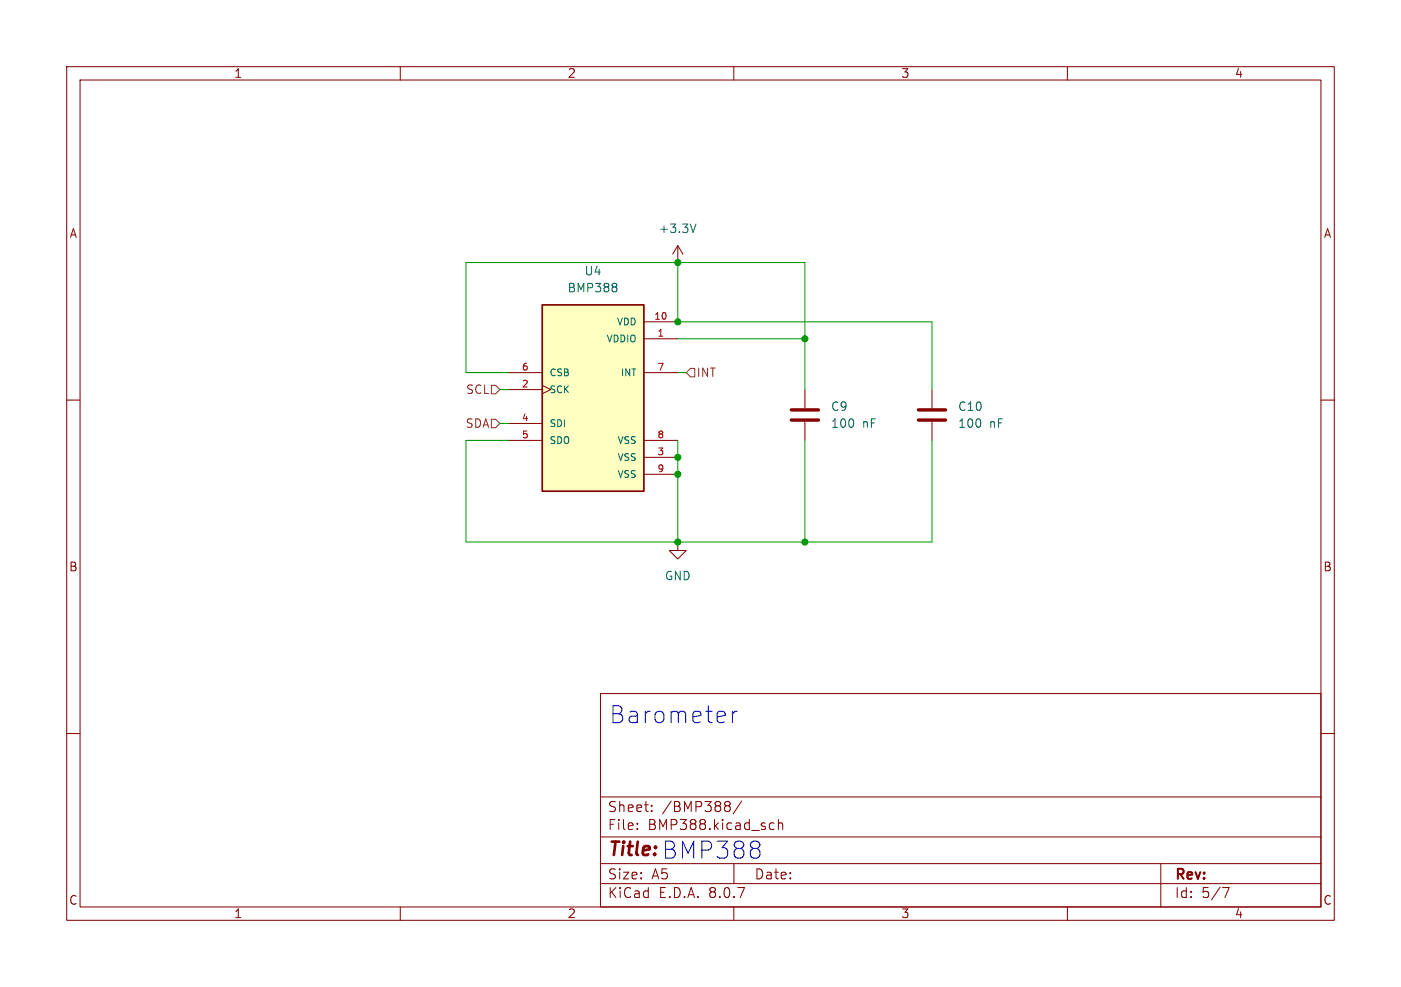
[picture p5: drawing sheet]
<svg xmlns="http://www.w3.org/2000/svg" width="210mm" height="148mm" viewBox="0 0 210 148" stroke-linecap="round" stroke-linejoin="round" font-family="sans-serif">
<g fill="none" stroke="#840000" stroke-width=".15">
<path d="M10 10h190v128h-190zM12 12h186v124h-186zM60 10v2M110 10v2M160 10v2M10 60h2M198 60h2M10 110h2M90 104h108v32h-108zM90 119.5h108M198 110h2M60 136v2"/>
<path d="M90 132.5h108M90 129.5h108M90 125.5h108M95.5 124.2v.2M95.5 123.5v.1M97.7 121.5v.2M97.7 120.8v.1M108.9 120.2l.4 .1 .2 .2-.1 .2-.2 .1M108.9 120.8h.3M109.2 120.8l.2 .2 .1 .4-.2 .2-.4 .1M110 136v2M110 129.5v3"/>
<path d="M111.2 120.1l-1.3 1.9M115.5 124.3h.5M115.5 123.5h.5M116.7 123.5a.37 .37 0 0 1 .6 .1v.8M116.7 122.9v1.5M160 136v2M174 129.5v6.5M183.3 133.1h1l-.7 1.5"/>
</g>
<path d="M81.3 45.7h15.2v28h-15.2z" fill="#ffffc2"/>
<path d="M81.3 45.7h15.2v28h-15.2z" fill="none" stroke="#840000" stroke-width=".25"/>
<g fill="none" stroke="#840000" stroke-width=".15">
<path d="M101.6 39.4h.1M101.6 36.8l-.8 1.3M101.6 36.8v2.6M101.6 36.8l.8 1.3M76.2 58.4h5.1M76.2 55.9h5.1M81.3 57.8l1.2 .6-1.2 .7M96.5 50.8h5.1M96.5 48.3h5.1M96.5 55.9h5.1M120.6 58.4v2.8M139.7 58.4v2.8"/>
<path d="M76.2 63.5h5.1M76.2 66h5.1M96.5 68.6h5.1M96.5 66h5.1M96.5 71.1h5.1M120.6 63.2v2.8M139.7 63.2v2.8M101.6 81.3v1.3h1.3l-1.3 1.2-1.3-1.2h1.3M101.6 81.3h.1"/>
</g>
<path d="M104.3 33.6l-.4 1.3M92.2 42.5l.3 .2-.3 .3 .3 .3v.2l-.3 .3" fill="none" stroke="#006464" stroke-width=".15"/>
<path d="M118.6 63h4.1M118.6 61.5h4.1M137.7 63h4M137.7 61.5h4" fill="none" stroke="#840000" stroke-width=".51"/>
<path d="M73.7 57.8h.6l.6 .6-.6 .7h-.6zM103.5 55.2h.6v1.3h-.6l-.6-.6zM73.7 62.9h.6l.6 .6-.6 .6h-.6z" fill="none" stroke="#725600" stroke-width=".15"/>
<path d="M109.8 106.7v1.7M110.5 106.7a.65 .65 0 0 0-.7 .4M113.7 126.3a.49 .49 0 0 1 0 .8M113.7 127.3l.2 .4v.5l-.2 .4" fill="none" stroke="#0000c2" stroke-width=".15"/>
<path d="M101.6 39.4v8.9h38.1v10.1M74.9 58.4h1.3M76.2 55.9h-6.4v-16.5h50.8v19M101.6 50.8h19M101.6 55.9h1.3M74.9 63.5h1.3M76.2 66h-6.4v15.3h69.9v-15.3M101.6 66v15.3M120.6 66v15.3" fill="none" stroke="#009600" stroke-width=".15"/>
<g fill="#009600" stroke="#009600" stroke-width=".15">
<circle cx="120.6" cy="50.8" r=".46"/>
<circle cx="101.6" cy="39.4" r=".46"/>
<circle cx="101.6" cy="68.6" r=".46"/>
<circle cx="101.6" cy="81.3" r=".46"/>
<circle cx="120.6" cy="81.3" r=".46"/>
<circle cx="101.6" cy="48.3" r=".46"/>
<circle cx="101.6" cy="71.1" r=".46"/>
</g>
<g font-size="3.5" fill="#0000c2">
<text x="91.2" y="108.7">Barometer</text>
<text x="99.1" y="129">BMP388</text>
</g>
<text font-size="2.8" fill="#840000" x="91" y="128.9">Title:</text>
<g font-size="2.1" fill="#840000">
<text x="91" y="124.7">File:</text>
<text x="91" y="122">Sheet:</text>
<text x="97.1" y="124.7">BMP388.kicad_sch</text>
<text x="99.2" y="122">/BMP388/</text>
<text x="91" y="134.9">KiCad</text>
<text x="91" y="132.1">Size:</text>
<text x="97.7" y="132.1">A5</text>
<text x="98.7" y="134.9">E.D.A.</text>
<text x="106.3" y="134.9">8.0.7</text>
<text x="113" y="132.1">Date:</text>
<text x="176" y="132.3">Rev:</text>
<text x="176" y="134.9">Id:</text>
<text x="180.1" y="134.9">5/7</text>
</g>
<g font-size="1.8" fill="#840000">
<text x="35" y="11.9">1</text>
<text x="85" y="11.9">2</text>
<text x="135" y="11.9">3</text>
<text x="185" y="11.9">4</text>
<text x="10.3" y="35.9">A</text>
<text x="198.4" y="35.9">A</text>
<text x="10.3" y="85.9">B</text>
<text x="198.3" y="85.9">B</text>
<text x="10.3" y="135.9">C</text>
<text x="35" y="137.9">1</text>
<text x="85" y="137.9">2</text>
<text x="135" y="137.9">3</text>
<text x="185" y="137.9">4</text>
<text x="198.3" y="135.9">C</text>
</g>
<g font-size="1.8" fill="#006464">
<text x="98.7" y="35.2">+3.3V</text>
<text x="87.5" y="41.5">U4</text>
<text x="85" y="44">BMP388</text>
<text x="124.5" y="61.8">C9</text>
<text x="124.5" y="64.4">100</text>
<text x="129.3" y="64.4">nF</text>
<text x="143.5" y="64.4">100</text>
<text x="143.5" y="61.8">C10</text>
<text x="148.3" y="64.4">nF</text>
<text x="99.6" y="87.2">GND</text>
</g>
<g font-size="1.8" fill="#725600">
<text x="69.8" y="59.3">SCL</text>
<text x="104.3" y="56.7">INT</text>
<text x="69.7" y="64.4">SDA</text>
</g>
<g font-size="1.4" fill="#006464">
<text x="90.8" y="51.5">VDDIO</text>
<text x="92.3" y="49">VDD</text>
<text x="82.3" y="59.2">SCK</text>
<text x="82.3" y="56.6">CSB</text>
<text x="92.9" y="56.6">INT</text>
<text x="82.3" y="64.2">SDI</text>
<text x="82.3" y="66.8">SDO</text>
<text x="92.4" y="69.3">VSS</text>
<text x="92.4" y="66.8">VSS</text>
<text x="92.4" y="71.9">VSS</text>
</g>
<g font-size="1.4" fill="#a90000">
<text x="98" y="48">10</text>
<text x="98.4" y="50.5">1</text>
<text x="78.1" y="58.2">2</text>
<text x="78.1" y="55.6">6</text>
<text x="98.4" y="55.6">7</text>
<text x="78.1" y="63.2">4</text>
<text x="78.1" y="65.8">5</text>
<text x="98.4" y="65.8">8</text>
<text x="98.4" y="68.3">3</text>
<text x="98.4" y="70.9">9</text>
</g>
</svg>
